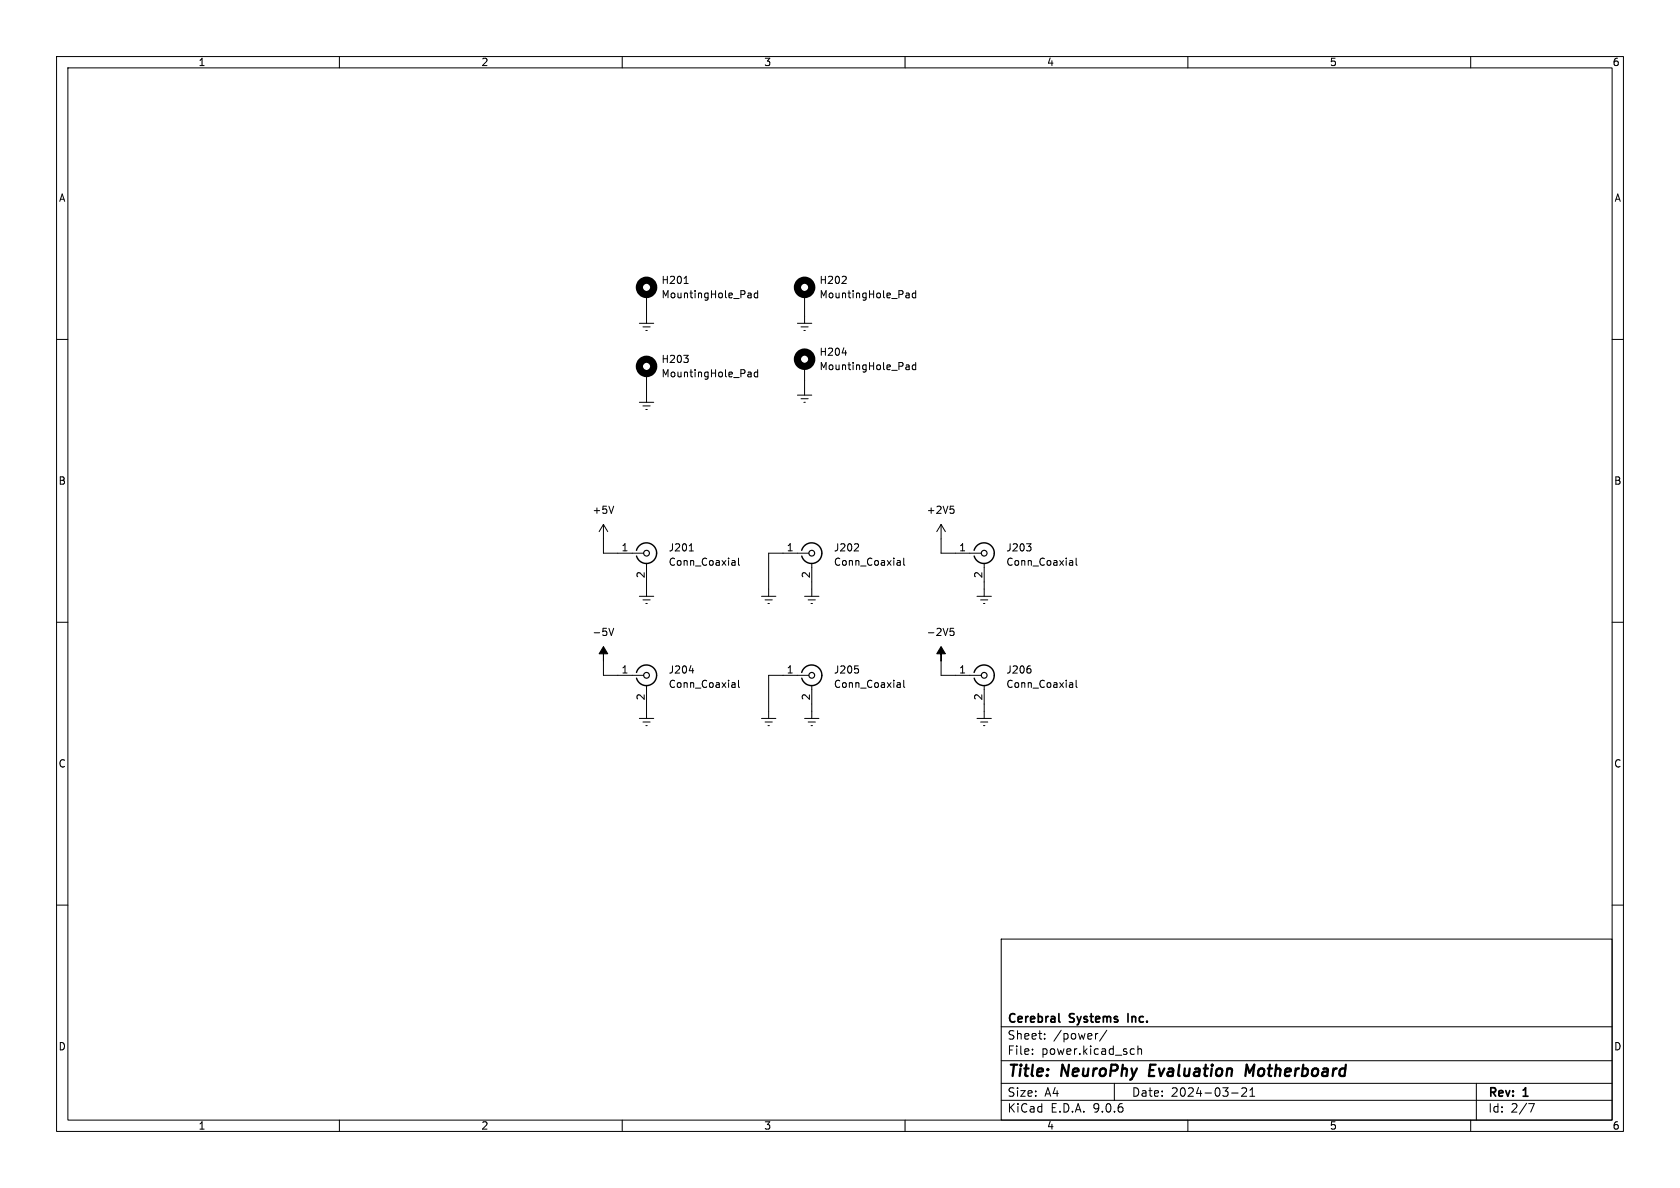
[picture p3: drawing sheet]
(kicad_sch
 (version 20250114)
 (generator "eeschema")
 (generator_version "9.0")
 (paper "A4")
 (title_block
  (title "NeuroPhy Evaluation Motherboard")
  (date "2024-03-21")
  (rev "1")
  (company "Cerebral Systems Inc."))
 (lib_symbols
  (symbol "Connector:Conn_Coaxial"
   (pin_names
    (offset 1.016) (hide yes)) (exclude_from_sim no) (in_bom yes) (on_board yes)
   (property "Reference" "J" (at 0.254 3.048 0) (effects (font (size 1.27 1.27))))
   (property "Value" "Conn_Coaxial" (at 2.921 0 90) (effects (font (size 1.27 1.27))))
   (property "Footprint" "" (at 0 0 0) (effects (font (size 1.27 1.27)) (hide yes)))
   (property "Datasheet" "~" (at 0 0 0) (effects (font (size 1.27 1.27)) (hide yes)))
   (property "Description" "coaxial connector (BNC, SMA, SMB, SMC, Cinch/RCA, LEMO, ...)" (at 0 0 0) (effects (font (size 1.27 1.27)) (hide yes)))
   (symbol "Conn_Coaxial_0_1"
    (polyline (pts (xy -2.54 0) (xy -0.508 0)) (stroke (width 0) (type default)) (fill (type none)))
    (arc (start 1.778 0) (mid 0.222 -1.8079) (end -1.778 -0.508) (stroke (width 0.254) (type default)) (fill (type none)))
    (arc (start -1.778 0.508) (mid 0.2221 1.8084) (end 1.778 0) (stroke (width 0.254) (type default)) (fill (type none)))
    (circle (center 0 0) (radius 0.508) (stroke (width 0.2032) (type default)) (fill (type none)))
    (polyline (pts (xy 0 -2.54) (xy 0 -1.778)) (stroke (width 0) (type default)) (fill (type none))))
   (symbol "Conn_Coaxial_1_1"
    (pin passive line (at -5.08 0 0) (length 2.54) (name "In" (effects (font (size 1.27 1.27)))) (number "1" (effects (font (size 1.27 1.27)))))
    (pin passive line (at 0 -5.08 90) (length 2.54) (name "Ext" (effects (font (size 1.27 1.27)))) (number "2" (effects (font (size 1.27 1.27))))))
   (embedded_fonts no))
  (symbol "Mechanical:MountingHole_Pad"
   (pin_numbers (hide yes))
   (pin_names
    (offset 1.016) (hide yes)) (exclude_from_sim no) (in_bom yes) (on_board yes)
   (property "Reference" "H" (at 0 6.35 0) (effects (font (size 1.27 1.27))))
   (property "Value" "MountingHole_Pad" (at 0 4.445 0) (effects (font (size 1.27 1.27))))
   (property "Footprint" "" (at 0 0 0) (effects (font (size 1.27 1.27)) (hide yes)))
   (property "Datasheet" "~" (at 0 0 0) (effects (font (size 1.27 1.27)) (hide yes)))
   (property "Description" "Mounting Hole with connection" (at 0 0 0) (effects (font (size 1.27 1.27)) (hide yes)))
   (symbol "MountingHole_Pad_0_1"
    (circle (center 0 1.27) (radius 1.27) (stroke (width 1.27) (type default)) (fill (type none))))
   (symbol "MountingHole_Pad_1_1"
    (pin input line (at 0 -2.54 90) (length 2.54) (name "1" (effects (font (size 1.27 1.27)))) (number "1" (effects (font (size 1.27 1.27))))))
   (embedded_fonts no))
  (symbol "power:+2V5"
   (power)
   (pin_names
    (offset 0)) (exclude_from_sim no) (in_bom yes) (on_board yes)
   (property "Reference" "#PWR" (at 0 -3.81 0) (effects (font (size 1.27 1.27)) (hide yes)))
   (property "Value" "+2V5" (at 0 3.556 0) (effects (font (size 1.27 1.27))))
   (property "Footprint" "" (at 0 0 0) (effects (font (size 1.27 1.27)) (hide yes)))
   (property "Datasheet" "" (at 0 0 0) (effects (font (size 1.27 1.27)) (hide yes)))
   (property "Description" "Power symbol creates a global label with name \"+2V5\"" (at 0 0 0) (effects (font (size 1.27 1.27)) (hide yes)))
   (symbol "+2V5_0_1"
    (polyline (pts (xy -0.762 1.27) (xy 0 2.54)) (stroke (width 0) (type default)) (fill (type none)))
    (polyline (pts (xy 0 2.54) (xy 0.762 1.27)) (stroke (width 0) (type default)) (fill (type none)))
    (polyline (pts (xy 0 0) (xy 0 2.54)) (stroke (width 0) (type default)) (fill (type none))))
   (symbol "+2V5_1_1"
    (pin power_in line (at 0 0 90) (length 0) (hide yes) (name "+2V5" (effects (font (size 1.27 1.27)))) (number "1" (effects (font (size 1.27 1.27))))))
   (embedded_fonts no))
  (symbol "power:+5V"
   (power)
   (pin_names
    (offset 0)) (exclude_from_sim no) (in_bom yes) (on_board yes)
   (property "Reference" "#PWR" (at 0 -3.81 0) (effects (font (size 1.27 1.27)) (hide yes)))
   (property "Value" "+5V" (at 0 3.556 0) (effects (font (size 1.27 1.27))))
   (property "Footprint" "" (at 0 0 0) (effects (font (size 1.27 1.27)) (hide yes)))
   (property "Datasheet" "" (at 0 0 0) (effects (font (size 1.27 1.27)) (hide yes)))
   (property "Description" "Power symbol creates a global label with name \"+5V\"" (at 0 0 0) (effects (font (size 1.27 1.27)) (hide yes)))
   (symbol "+5V_0_1"
    (polyline (pts (xy -0.762 1.27) (xy 0 2.54)) (stroke (width 0) (type default)) (fill (type none)))
    (polyline (pts (xy 0 2.54) (xy 0.762 1.27)) (stroke (width 0) (type default)) (fill (type none)))
    (polyline (pts (xy 0 0) (xy 0 2.54)) (stroke (width 0) (type default)) (fill (type none))))
   (symbol "+5V_1_1"
    (pin power_in line (at 0 0 90) (length 0) (hide yes) (name "+5V" (effects (font (size 1.27 1.27)))) (number "1" (effects (font (size 1.27 1.27))))))
   (embedded_fonts no))
  (symbol "power:-2V5"
   (power)
   (pin_names
    (offset 0)) (exclude_from_sim no) (in_bom yes) (on_board yes)
   (property "Reference" "#PWR" (at 0 2.54 0) (effects (font (size 1.27 1.27)) (hide yes)))
   (property "Value" "-2V5" (at 0 3.81 0) (effects (font (size 1.27 1.27))))
   (property "Footprint" "" (at 0 0 0) (effects (font (size 1.27 1.27)) (hide yes)))
   (property "Datasheet" "" (at 0 0 0) (effects (font (size 1.27 1.27)) (hide yes)))
   (property "Description" "Power symbol creates a global label with name \"-2V5\"" (at 0 0 0) (effects (font (size 1.27 1.27)) (hide yes)))
   (symbol "-2V5_0_0"
    (pin power_in line (at 0 0 90) (length 0) (hide yes) (name "-2V5" (effects (font (size 1.27 1.27)))) (number "1" (effects (font (size 1.27 1.27))))))
   (symbol "-2V5_0_1"
    (polyline (pts (xy 0 0) (xy 0 1.27) (xy 0.762 1.27) (xy 0 2.54) (xy -0.762 1.27) (xy 0 1.27)) (stroke (width 0) (type default)) (fill (type outline))))
   (embedded_fonts no))
  (symbol "power:-5V"
   (power)
   (pin_names
    (offset 0)) (exclude_from_sim no) (in_bom yes) (on_board yes)
   (property "Reference" "#PWR" (at 0 2.54 0) (effects (font (size 1.27 1.27)) (hide yes)))
   (property "Value" "-5V" (at 0 3.81 0) (effects (font (size 1.27 1.27))))
   (property "Footprint" "" (at 0 0 0) (effects (font (size 1.27 1.27)) (hide yes)))
   (property "Datasheet" "" (at 0 0 0) (effects (font (size 1.27 1.27)) (hide yes)))
   (property "Description" "Power symbol creates a global label with name \"-5V\"" (at 0 0 0) (effects (font (size 1.27 1.27)) (hide yes)))
   (symbol "-5V_0_0"
    (pin power_in line (at 0 0 90) (length 0) (hide yes) (name "-5V" (effects (font (size 1.27 1.27)))) (number "1" (effects (font (size 1.27 1.27))))))
   (symbol "-5V_0_1"
    (polyline (pts (xy 0 0) (xy 0 1.27) (xy 0.762 1.27) (xy 0 2.54) (xy -0.762 1.27) (xy 0 1.27)) (stroke (width 0) (type default)) (fill (type outline))))
   (embedded_fonts no))
  (symbol "power:Earth"
   (power)
   (pin_names
    (offset 0)) (exclude_from_sim no) (in_bom yes) (on_board yes)
   (property "Reference" "#PWR" (at 0 -6.35 0) (effects (font (size 1.27 1.27)) (hide yes)))
   (property "Value" "Earth" (at 0 -3.81 0) (effects (font (size 1.27 1.27)) (hide yes)))
   (property "Footprint" "" (at 0 0 0) (effects (font (size 1.27 1.27)) (hide yes)))
   (property "Datasheet" "~" (at 0 0 0) (effects (font (size 1.27 1.27)) (hide yes)))
   (property "Description" "Power symbol creates a global label with name \"Earth\"" (at 0 0 0) (effects (font (size 1.27 1.27)) (hide yes)))
   (symbol "Earth_0_1"
    (polyline (pts (xy -0.635 -1.905) (xy 0.635 -1.905)) (stroke (width 0) (type default)) (fill (type none)))
    (polyline (pts (xy -0.127 -2.54) (xy 0.127 -2.54)) (stroke (width 0) (type default)) (fill (type none)))
    (polyline (pts (xy 0 -1.27) (xy 0 0)) (stroke (width 0) (type default)) (fill (type none)))
    (polyline (pts (xy 1.27 -1.27) (xy -1.27 -1.27)) (stroke (width 0) (type default)) (fill (type none))))
   (symbol "Earth_1_1"
    (pin power_in line (at 0 0 270) (length 0) (hide yes) (name "Earth" (effects (font (size 1.27 1.27)))) (number "1" (effects (font (size 1.27 1.27))))))
   (embedded_fonts no)))
 (wire
  (pts (xy 114.3 68.58) (xy 114.3 69.85))
  (stroke (width 0) (type default)))
 (wire
  (pts (xy 135.89 97.79) (xy 138.43 97.79))
  (stroke (width 0) (type default)))
 (wire
  (pts (xy 143.51 124.46) (xy 143.51 125.73))
  (stroke (width 0) (type default)))
 (wire
  (pts (xy 135.89 119.38) (xy 135.89 125.73))
  (stroke (width 0) (type default)))
 (wire
  (pts (xy 106.68 119.38) (xy 109.22 119.38))
  (stroke (width 0) (type default)))
 (wire
  (pts (xy 114.3 102.87) (xy 114.3 104.14))
  (stroke (width 0) (type default)))
 (wire
  (pts (xy 142.24 54.61) (xy 142.24 55.88))
  (stroke (width 0) (type default)))
 (wire
  (pts (xy 166.37 95.25) (xy 166.37 97.79))
  (stroke (width 0) (type default)))
 (wire
  (pts (xy 106.68 116.84) (xy 106.68 119.38))
  (stroke (width 0) (type default)))
 (wire
  (pts (xy 106.68 97.79) (xy 109.22 97.79))
  (stroke (width 0) (type default)))
 (wire
  (pts (xy 135.89 119.38) (xy 138.43 119.38))
  (stroke (width 0) (type default)))
 (wire
  (pts (xy 173.99 102.87) (xy 173.99 104.14))
  (stroke (width 0) (type default)))
 (wire
  (pts (xy 143.51 102.87) (xy 143.51 104.14))
  (stroke (width 0) (type default)))
 (wire
  (pts (xy 166.37 97.79) (xy 168.91 97.79))
  (stroke (width 0) (type default)))
 (wire
  (pts (xy 106.68 95.25) (xy 106.68 97.79))
  (stroke (width 0) (type default)))
 (wire
  (pts (xy 114.3 54.61) (xy 114.3 55.88))
  (stroke (width 0) (type default)))
 (wire
  (pts (xy 142.24 67.31) (xy 142.24 68.58))
  (stroke (width 0) (type default)))
 (wire
  (pts (xy 166.37 119.38) (xy 168.91 119.38))
  (stroke (width 0) (type default)))
 (wire
  (pts (xy 166.37 116.84) (xy 166.37 119.38))
  (stroke (width 0) (type default)))
 (wire
  (pts (xy 173.99 124.46) (xy 173.99 125.73))
  (stroke (width 0) (type default)))
 (wire
  (pts (xy 114.3 124.46) (xy 114.3 125.73))
  (stroke (width 0) (type default)))
 (wire
  (pts (xy 135.89 97.79) (xy 135.89 104.14))
  (stroke (width 0) (type default)))
 (symbol
  (lib_id "Mechanical:MountingHole_Pad")
  (at 114.3 52.07 0)
  (unit 1)
  (exclude_from_sim no)
  (in_bom yes)
  (on_board yes)
  (dnp no)
  (fields_autoplaced yes)
  (property "Reference" "H201" (at 116.84 49.53 0) (effects (font (size 1.27 1.27)) (justify left)))
  (property "Value" "MountingHole_Pad" (at 116.84 52.07 0) (effects (font (size 1.27 1.27)) (justify left)))
  (property "Footprint" "MountingHole:MountingHole_4.3mm_M4_Pad_Via" (at 114.3 52.07 0) (effects (font (size 1.27 1.27)) (hide yes)))
  (property "Datasheet" "~" (at 114.3 52.07 0) (effects (font (size 1.27 1.27)) (hide yes)))
  (property "Description" "" (at 114.3 52.07 0) (effects (font (size 1.27 1.27))))
  (pin "1"))
 (symbol
  (lib_id "power:Earth")
  (at 135.89 125.73 0)
  (unit 1)
  (exclude_from_sim no)
  (in_bom yes)
  (on_board yes)
  (dnp no)
  (fields_autoplaced yes)
  (property "Reference" "#PWR032" (at 135.89 132.08 0) (effects (font (size 1.27 1.27)) (hide yes)))
  (property "Value" "Earth" (at 135.89 129.54 0) (effects (font (size 1.27 1.27)) (hide yes)))
  (property "Footprint" "" (at 135.89 125.73 0) (effects (font (size 1.27 1.27)) (hide yes)))
  (property "Datasheet" "~" (at 135.89 125.73 0) (effects (font (size 1.27 1.27)) (hide yes)))
  (property "Description" "" (at 135.89 125.73 0) (effects (font (size 1.27 1.27))))
  (pin "1"))
 (symbol
  (lib_id "Connector:Conn_Coaxial")
  (at 114.3 97.79 0)
  (unit 1)
  (exclude_from_sim no)
  (in_bom yes)
  (on_board yes)
  (dnp no)
  (fields_autoplaced yes)
  (property "Reference" "J201" (at 118.11 96.8132 0) (effects (font (size 1.27 1.27)) (justify left)))
  (property "Value" "Conn_Coaxial" (at 118.11 99.3532 0) (effects (font (size 1.27 1.27)) (justify left)))
  (property "Footprint" "CRYBA_NeuroPhy_Eval_Motherboard:CONN_RF2-04A-T-00-50-G_ADM" (at 114.3 97.79 0) (effects (font (size 1.27 1.27)) (hide yes)))
  (property "Datasheet" " ~" (at 114.3 97.79 0) (effects (font (size 1.27 1.27)) (hide yes)))
  (property "Description" "" (at 114.3 97.79 0) (effects (font (size 1.27 1.27))))
  (property "LCSC" "C496549" (at 114.3 97.79 0) (effects (font (size 1.27 1.27)) (hide yes)))
  (pin "1")
  (pin "2"))
 (symbol
  (lib_id "power:Earth")
  (at 143.51 104.14 0)
  (unit 1)
  (exclude_from_sim no)
  (in_bom yes)
  (on_board yes)
  (dnp no)
  (fields_autoplaced yes)
  (property "Reference" "#PWR033" (at 143.51 110.49 0) (effects (font (size 1.27 1.27)) (hide yes)))
  (property "Value" "Earth" (at 143.51 107.95 0) (effects (font (size 1.27 1.27)) (hide yes)))
  (property "Footprint" "" (at 143.51 104.14 0) (effects (font (size 1.27 1.27)) (hide yes)))
  (property "Datasheet" "~" (at 143.51 104.14 0) (effects (font (size 1.27 1.27)) (hide yes)))
  (property "Description" "" (at 143.51 104.14 0) (effects (font (size 1.27 1.27))))
  (pin "1"))
 (symbol
  (lib_id "power:Earth")
  (at 114.3 125.73 0)
  (unit 1)
  (exclude_from_sim no)
  (in_bom yes)
  (on_board yes)
  (dnp no)
  (fields_autoplaced yes)
  (property "Reference" "#PWR028" (at 114.3 132.08 0) (effects (font (size 1.27 1.27)) (hide yes)))
  (property "Value" "Earth" (at 114.3 129.54 0) (effects (font (size 1.27 1.27)) (hide yes)))
  (property "Footprint" "" (at 114.3 125.73 0) (effects (font (size 1.27 1.27)) (hide yes)))
  (property "Datasheet" "~" (at 114.3 125.73 0) (effects (font (size 1.27 1.27)) (hide yes)))
  (property "Description" "" (at 114.3 125.73 0) (effects (font (size 1.27 1.27))))
  (pin "1"))
 (symbol
  (lib_id "power:Earth")
  (at 114.3 69.85 0)
  (unit 1)
  (exclude_from_sim no)
  (in_bom yes)
  (on_board yes)
  (dnp no)
  (fields_autoplaced yes)
  (property "Reference" "#PWR030" (at 114.3 76.2 0) (effects (font (size 1.27 1.27)) (hide yes)))
  (property "Value" "Earth" (at 114.3 73.66 0) (effects (font (size 1.27 1.27)) (hide yes)))
  (property "Footprint" "" (at 114.3 69.85 0) (effects (font (size 1.27 1.27)) (hide yes)))
  (property "Datasheet" "~" (at 114.3 69.85 0) (effects (font (size 1.27 1.27)) (hide yes)))
  (property "Description" "" (at 114.3 69.85 0) (effects (font (size 1.27 1.27))))
  (pin "1"))
 (symbol
  (lib_id "power:Earth")
  (at 143.51 125.73 0)
  (unit 1)
  (exclude_from_sim no)
  (in_bom yes)
  (on_board yes)
  (dnp no)
  (fields_autoplaced yes)
  (property "Reference" "#PWR034" (at 143.51 132.08 0) (effects (font (size 1.27 1.27)) (hide yes)))
  (property "Value" "Earth" (at 143.51 129.54 0) (effects (font (size 1.27 1.27)) (hide yes)))
  (property "Footprint" "" (at 143.51 125.73 0) (effects (font (size 1.27 1.27)) (hide yes)))
  (property "Datasheet" "~" (at 143.51 125.73 0) (effects (font (size 1.27 1.27)) (hide yes)))
  (property "Description" "" (at 143.51 125.73 0) (effects (font (size 1.27 1.27))))
  (pin "1"))
 (symbol
  (lib_id "power:Earth")
  (at 114.3 55.88 0)
  (unit 1)
  (exclude_from_sim no)
  (in_bom yes)
  (on_board yes)
  (dnp no)
  (fields_autoplaced yes)
  (property "Reference" "#PWR029" (at 114.3 62.23 0) (effects (font (size 1.27 1.27)) (hide yes)))
  (property "Value" "Earth" (at 114.3 59.69 0) (effects (font (size 1.27 1.27)) (hide yes)))
  (property "Footprint" "" (at 114.3 55.88 0) (effects (font (size 1.27 1.27)) (hide yes)))
  (property "Datasheet" "~" (at 114.3 55.88 0) (effects (font (size 1.27 1.27)) (hide yes)))
  (property "Description" "" (at 114.3 55.88 0) (effects (font (size 1.27 1.27))))
  (pin "1"))
 (symbol
  (lib_id "power:Earth")
  (at 173.99 125.73 0)
  (unit 1)
  (exclude_from_sim no)
  (in_bom yes)
  (on_board yes)
  (dnp no)
  (fields_autoplaced yes)
  (property "Reference" "#PWR065" (at 173.99 132.08 0) (effects (font (size 1.27 1.27)) (hide yes)))
  (property "Value" "Earth" (at 173.99 129.54 0) (effects (font (size 1.27 1.27)) (hide yes)))
  (property "Footprint" "" (at 173.99 125.73 0) (effects (font (size 1.27 1.27)) (hide yes)))
  (property "Datasheet" "~" (at 173.99 125.73 0) (effects (font (size 1.27 1.27)) (hide yes)))
  (property "Description" "" (at 173.99 125.73 0) (effects (font (size 1.27 1.27))))
  (pin "1"))
 (symbol
  (lib_id "Connector:Conn_Coaxial")
  (at 173.99 119.38 0)
  (unit 1)
  (exclude_from_sim no)
  (in_bom yes)
  (on_board yes)
  (dnp no)
  (fields_autoplaced yes)
  (property "Reference" "J206" (at 177.8 118.4032 0) (effects (font (size 1.27 1.27)) (justify left)))
  (property "Value" "Conn_Coaxial" (at 177.8 120.9432 0) (effects (font (size 1.27 1.27)) (justify left)))
  (property "Footprint" "CRYBA_NeuroPhy_Eval_Motherboard:CONN_RF2-04A-T-00-50-G_ADM" (at 173.99 119.38 0) (effects (font (size 1.27 1.27)) (hide yes)))
  (property "Datasheet" " ~" (at 173.99 119.38 0) (effects (font (size 1.27 1.27)) (hide yes)))
  (property "Description" "" (at 173.99 119.38 0) (effects (font (size 1.27 1.27))))
  (property "LCSC" "C496549" (at 173.99 119.38 0) (effects (font (size 1.27 1.27)) (hide yes)))
  (pin "1")
  (pin "2"))
 (symbol
  (lib_id "power:Earth")
  (at 173.99 104.14 0)
  (unit 1)
  (exclude_from_sim no)
  (in_bom yes)
  (on_board yes)
  (dnp no)
  (fields_autoplaced yes)
  (property "Reference" "#PWR064" (at 173.99 110.49 0) (effects (font (size 1.27 1.27)) (hide yes)))
  (property "Value" "Earth" (at 173.99 107.95 0) (effects (font (size 1.27 1.27)) (hide yes)))
  (property "Footprint" "" (at 173.99 104.14 0) (effects (font (size 1.27 1.27)) (hide yes)))
  (property "Datasheet" "~" (at 173.99 104.14 0) (effects (font (size 1.27 1.27)) (hide yes)))
  (property "Description" "" (at 173.99 104.14 0) (effects (font (size 1.27 1.27))))
  (pin "1"))
 (symbol
  (lib_id "Connector:Conn_Coaxial")
  (at 143.51 119.38 0)
  (unit 1)
  (exclude_from_sim no)
  (in_bom yes)
  (on_board yes)
  (dnp no)
  (fields_autoplaced yes)
  (property "Reference" "J205" (at 147.32 118.4032 0) (effects (font (size 1.27 1.27)) (justify left)))
  (property "Value" "Conn_Coaxial" (at 147.32 120.9432 0) (effects (font (size 1.27 1.27)) (justify left)))
  (property "Footprint" "CRYBA_NeuroPhy_Eval_Motherboard:CONN_RF2-04A-T-00-50-G_ADM" (at 143.51 119.38 0) (effects (font (size 1.27 1.27)) (hide yes)))
  (property "Datasheet" " ~" (at 143.51 119.38 0) (effects (font (size 1.27 1.27)) (hide yes)))
  (property "Description" "" (at 143.51 119.38 0) (effects (font (size 1.27 1.27))))
  (property "LCSC" "C496549" (at 143.51 119.38 0) (effects (font (size 1.27 1.27)) (hide yes)))
  (pin "1")
  (pin "2"))
 (symbol
  (lib_id "Mechanical:MountingHole_Pad")
  (at 142.24 52.07 0)
  (unit 1)
  (exclude_from_sim no)
  (in_bom yes)
  (on_board yes)
  (dnp no)
  (fields_autoplaced yes)
  (property "Reference" "H202" (at 144.78 49.53 0) (effects (font (size 1.27 1.27)) (justify left)))
  (property "Value" "MountingHole_Pad" (at 144.78 52.07 0) (effects (font (size 1.27 1.27)) (justify left)))
  (property "Footprint" "MountingHole:MountingHole_4.3mm_M4_Pad_Via" (at 142.24 52.07 0) (effects (font (size 1.27 1.27)) (hide yes)))
  (property "Datasheet" "~" (at 142.24 52.07 0) (effects (font (size 1.27 1.27)) (hide yes)))
  (property "Description" "" (at 142.24 52.07 0) (effects (font (size 1.27 1.27))))
  (pin "1"))
 (symbol
  (lib_id "power:Earth")
  (at 114.3 104.14 0)
  (unit 1)
  (exclude_from_sim no)
  (in_bom yes)
  (on_board yes)
  (dnp no)
  (fields_autoplaced yes)
  (property "Reference" "#PWR027" (at 114.3 110.49 0) (effects (font (size 1.27 1.27)) (hide yes)))
  (property "Value" "Earth" (at 114.3 107.95 0) (effects (font (size 1.27 1.27)) (hide yes)))
  (property "Footprint" "" (at 114.3 104.14 0) (effects (font (size 1.27 1.27)) (hide yes)))
  (property "Datasheet" "~" (at 114.3 104.14 0) (effects (font (size 1.27 1.27)) (hide yes)))
  (property "Description" "" (at 114.3 104.14 0) (effects (font (size 1.27 1.27))))
  (pin "1"))
 (symbol
  (lib_id "Mechanical:MountingHole_Pad")
  (at 142.24 64.77 0)
  (unit 1)
  (exclude_from_sim no)
  (in_bom yes)
  (on_board yes)
  (dnp no)
  (fields_autoplaced yes)
  (property "Reference" "H204" (at 144.78 62.23 0) (effects (font (size 1.27 1.27)) (justify left)))
  (property "Value" "MountingHole_Pad" (at 144.78 64.77 0) (effects (font (size 1.27 1.27)) (justify left)))
  (property "Footprint" "MountingHole:MountingHole_4.3mm_M4_Pad_Via" (at 142.24 64.77 0) (effects (font (size 1.27 1.27)) (hide yes)))
  (property "Datasheet" "~" (at 142.24 64.77 0) (effects (font (size 1.27 1.27)) (hide yes)))
  (property "Description" "" (at 142.24 64.77 0) (effects (font (size 1.27 1.27))))
  (pin "1"))
 (symbol
  (lib_id "Mechanical:MountingHole_Pad")
  (at 114.3 66.04 0)
  (unit 1)
  (exclude_from_sim no)
  (in_bom yes)
  (on_board yes)
  (dnp no)
  (fields_autoplaced yes)
  (property "Reference" "H203" (at 116.84 63.5 0) (effects (font (size 1.27 1.27)) (justify left)))
  (property "Value" "MountingHole_Pad" (at 116.84 66.04 0) (effects (font (size 1.27 1.27)) (justify left)))
  (property "Footprint" "MountingHole:MountingHole_4.3mm_M4_Pad_Via" (at 114.3 66.04 0) (effects (font (size 1.27 1.27)) (hide yes)))
  (property "Datasheet" "~" (at 114.3 66.04 0) (effects (font (size 1.27 1.27)) (hide yes)))
  (property "Description" "" (at 114.3 66.04 0) (effects (font (size 1.27 1.27))))
  (pin "1"))
 (symbol
  (lib_id "Connector:Conn_Coaxial")
  (at 173.99 97.79 0)
  (unit 1)
  (exclude_from_sim no)
  (in_bom yes)
  (on_board yes)
  (dnp no)
  (fields_autoplaced yes)
  (property "Reference" "J203" (at 177.8 96.8132 0) (effects (font (size 1.27 1.27)) (justify left)))
  (property "Value" "Conn_Coaxial" (at 177.8 99.3532 0) (effects (font (size 1.27 1.27)) (justify left)))
  (property "Footprint" "CRYBA_NeuroPhy_Eval_Motherboard:CONN_RF2-04A-T-00-50-G_ADM" (at 173.99 97.79 0) (effects (font (size 1.27 1.27)) (hide yes)))
  (property "Datasheet" " ~" (at 173.99 97.79 0) (effects (font (size 1.27 1.27)) (hide yes)))
  (property "Description" "" (at 173.99 97.79 0) (effects (font (size 1.27 1.27))))
  (property "LCSC" "C496549" (at 173.99 97.79 0) (effects (font (size 1.27 1.27)) (hide yes)))
  (pin "1")
  (pin "2"))
 (symbol
  (lib_id "power:-2V5")
  (at 166.37 116.84 0)
  (unit 1)
  (exclude_from_sim no)
  (in_bom yes)
  (on_board yes)
  (dnp no)
  (fields_autoplaced yes)
  (property "Reference" "#PWR063" (at 166.37 114.3 0) (effects (font (size 1.27 1.27)) (hide yes)))
  (property "Value" "-2V5" (at 166.37 111.76 0) (effects (font (size 1.27 1.27))))
  (property "Footprint" "" (at 166.37 116.84 0) (effects (font (size 1.27 1.27)) (hide yes)))
  (property "Datasheet" "" (at 166.37 116.84 0) (effects (font (size 1.27 1.27)) (hide yes)))
  (property "Description" "" (at 166.37 116.84 0) (effects (font (size 1.27 1.27))))
  (pin "1"))
 (symbol
  (lib_id "power:-5V")
  (at 106.68 116.84 0)
  (unit 1)
  (exclude_from_sim no)
  (in_bom yes)
  (on_board yes)
  (dnp no)
  (fields_autoplaced yes)
  (property "Reference" "#PWR026" (at 106.68 114.3 0) (effects (font (size 1.27 1.27)) (hide yes)))
  (property "Value" "-5V" (at 106.68 111.76 0) (effects (font (size 1.27 1.27))))
  (property "Footprint" "" (at 106.68 116.84 0) (effects (font (size 1.27 1.27)) (hide yes)))
  (property "Datasheet" "" (at 106.68 116.84 0) (effects (font (size 1.27 1.27)) (hide yes)))
  (property "Description" "" (at 106.68 116.84 0) (effects (font (size 1.27 1.27))))
  (pin "1"))
 (symbol
  (lib_id "Connector:Conn_Coaxial")
  (at 114.3 119.38 0)
  (unit 1)
  (exclude_from_sim no)
  (in_bom yes)
  (on_board yes)
  (dnp no)
  (fields_autoplaced yes)
  (property "Reference" "J204" (at 118.11 118.4032 0) (effects (font (size 1.27 1.27)) (justify left)))
  (property "Value" "Conn_Coaxial" (at 118.11 120.9432 0) (effects (font (size 1.27 1.27)) (justify left)))
  (property "Footprint" "CRYBA_NeuroPhy_Eval_Motherboard:CONN_RF2-04A-T-00-50-G_ADM" (at 114.3 119.38 0) (effects (font (size 1.27 1.27)) (hide yes)))
  (property "Datasheet" " ~" (at 114.3 119.38 0) (effects (font (size 1.27 1.27)) (hide yes)))
  (property "Description" "" (at 114.3 119.38 0) (effects (font (size 1.27 1.27))))
  (property "LCSC" "C496549" (at 114.3 119.38 0) (effects (font (size 1.27 1.27)) (hide yes)))
  (pin "1")
  (pin "2"))
 (symbol
  (lib_id "power:Earth")
  (at 142.24 68.58 0)
  (unit 1)
  (exclude_from_sim no)
  (in_bom yes)
  (on_board yes)
  (dnp no)
  (fields_autoplaced yes)
  (property "Reference" "#PWR061" (at 142.24 74.93 0) (effects (font (size 1.27 1.27)) (hide yes)))
  (property "Value" "Earth" (at 142.24 72.39 0) (effects (font (size 1.27 1.27)) (hide yes)))
  (property "Footprint" "" (at 142.24 68.58 0) (effects (font (size 1.27 1.27)) (hide yes)))
  (property "Datasheet" "~" (at 142.24 68.58 0) (effects (font (size 1.27 1.27)) (hide yes)))
  (property "Description" "" (at 142.24 68.58 0) (effects (font (size 1.27 1.27))))
  (pin "1"))
 (symbol
  (lib_id "power:Earth")
  (at 135.89 104.14 0)
  (unit 1)
  (exclude_from_sim no)
  (in_bom yes)
  (on_board yes)
  (dnp no)
  (fields_autoplaced yes)
  (property "Reference" "#PWR031" (at 135.89 110.49 0) (effects (font (size 1.27 1.27)) (hide yes)))
  (property "Value" "Earth" (at 135.89 107.95 0) (effects (font (size 1.27 1.27)) (hide yes)))
  (property "Footprint" "" (at 135.89 104.14 0) (effects (font (size 1.27 1.27)) (hide yes)))
  (property "Datasheet" "~" (at 135.89 104.14 0) (effects (font (size 1.27 1.27)) (hide yes)))
  (property "Description" "" (at 135.89 104.14 0) (effects (font (size 1.27 1.27))))
  (pin "1"))
 (symbol
  (lib_id "power:+5V")
  (at 106.68 95.25 0)
  (unit 1)
  (exclude_from_sim no)
  (in_bom yes)
  (on_board yes)
  (dnp no)
  (fields_autoplaced yes)
  (property "Reference" "#PWR025" (at 106.68 99.06 0) (effects (font (size 1.27 1.27)) (hide yes)))
  (property "Value" "+5V" (at 106.68 90.17 0) (effects (font (size 1.27 1.27))))
  (property "Footprint" "" (at 106.68 95.25 0) (effects (font (size 1.27 1.27)) (hide yes)))
  (property "Datasheet" "" (at 106.68 95.25 0) (effects (font (size 1.27 1.27)) (hide yes)))
  (property "Description" "" (at 106.68 95.25 0) (effects (font (size 1.27 1.27))))
  (pin "1"))
 (symbol
  (lib_id "power:+2V5")
  (at 166.37 95.25 0)
  (unit 1)
  (exclude_from_sim no)
  (in_bom yes)
  (on_board yes)
  (dnp no)
  (fields_autoplaced yes)
  (property "Reference" "#PWR062" (at 166.37 99.06 0) (effects (font (size 1.27 1.27)) (hide yes)))
  (property "Value" "+2V5" (at 166.37 90.17 0) (effects (font (size 1.27 1.27))))
  (property "Footprint" "" (at 166.37 95.25 0) (effects (font (size 1.27 1.27)) (hide yes)))
  (property "Datasheet" "" (at 166.37 95.25 0) (effects (font (size 1.27 1.27)) (hide yes)))
  (property "Description" "" (at 166.37 95.25 0) (effects (font (size 1.27 1.27))))
  (pin "1"))
 (symbol
  (lib_id "Connector:Conn_Coaxial")
  (at 143.51 97.79 0)
  (unit 1)
  (exclude_from_sim no)
  (in_bom yes)
  (on_board yes)
  (dnp no)
  (fields_autoplaced yes)
  (property "Reference" "J202" (at 147.32 96.8132 0) (effects (font (size 1.27 1.27)) (justify left)))
  (property "Value" "Conn_Coaxial" (at 147.32 99.3532 0) (effects (font (size 1.27 1.27)) (justify left)))
  (property "Footprint" "CRYBA_NeuroPhy_Eval_Motherboard:CONN_RF2-04A-T-00-50-G_ADM" (at 143.51 97.79 0) (effects (font (size 1.27 1.27)) (hide yes)))
  (property "Datasheet" " ~" (at 143.51 97.79 0) (effects (font (size 1.27 1.27)) (hide yes)))
  (property "Description" "" (at 143.51 97.79 0) (effects (font (size 1.27 1.27))))
  (property "LCSC" "C496549" (at 143.51 97.79 0) (effects (font (size 1.27 1.27)) (hide yes)))
  (pin "1")
  (pin "2"))
 (symbol
  (lib_id "power:Earth")
  (at 142.24 55.88 0)
  (unit 1)
  (exclude_from_sim no)
  (in_bom yes)
  (on_board yes)
  (dnp no)
  (fields_autoplaced yes)
  (property "Reference" "#PWR060" (at 142.24 62.23 0) (effects (font (size 1.27 1.27)) (hide yes)))
  (property "Value" "Earth" (at 142.24 59.69 0) (effects (font (size 1.27 1.27)) (hide yes)))
  (property "Footprint" "" (at 142.24 55.88 0) (effects (font (size 1.27 1.27)) (hide yes)))
  (property "Datasheet" "~" (at 142.24 55.88 0) (effects (font (size 1.27 1.27)) (hide yes)))
  (property "Description" "" (at 142.24 55.88 0) (effects (font (size 1.27 1.27))))
  (pin "1")))
